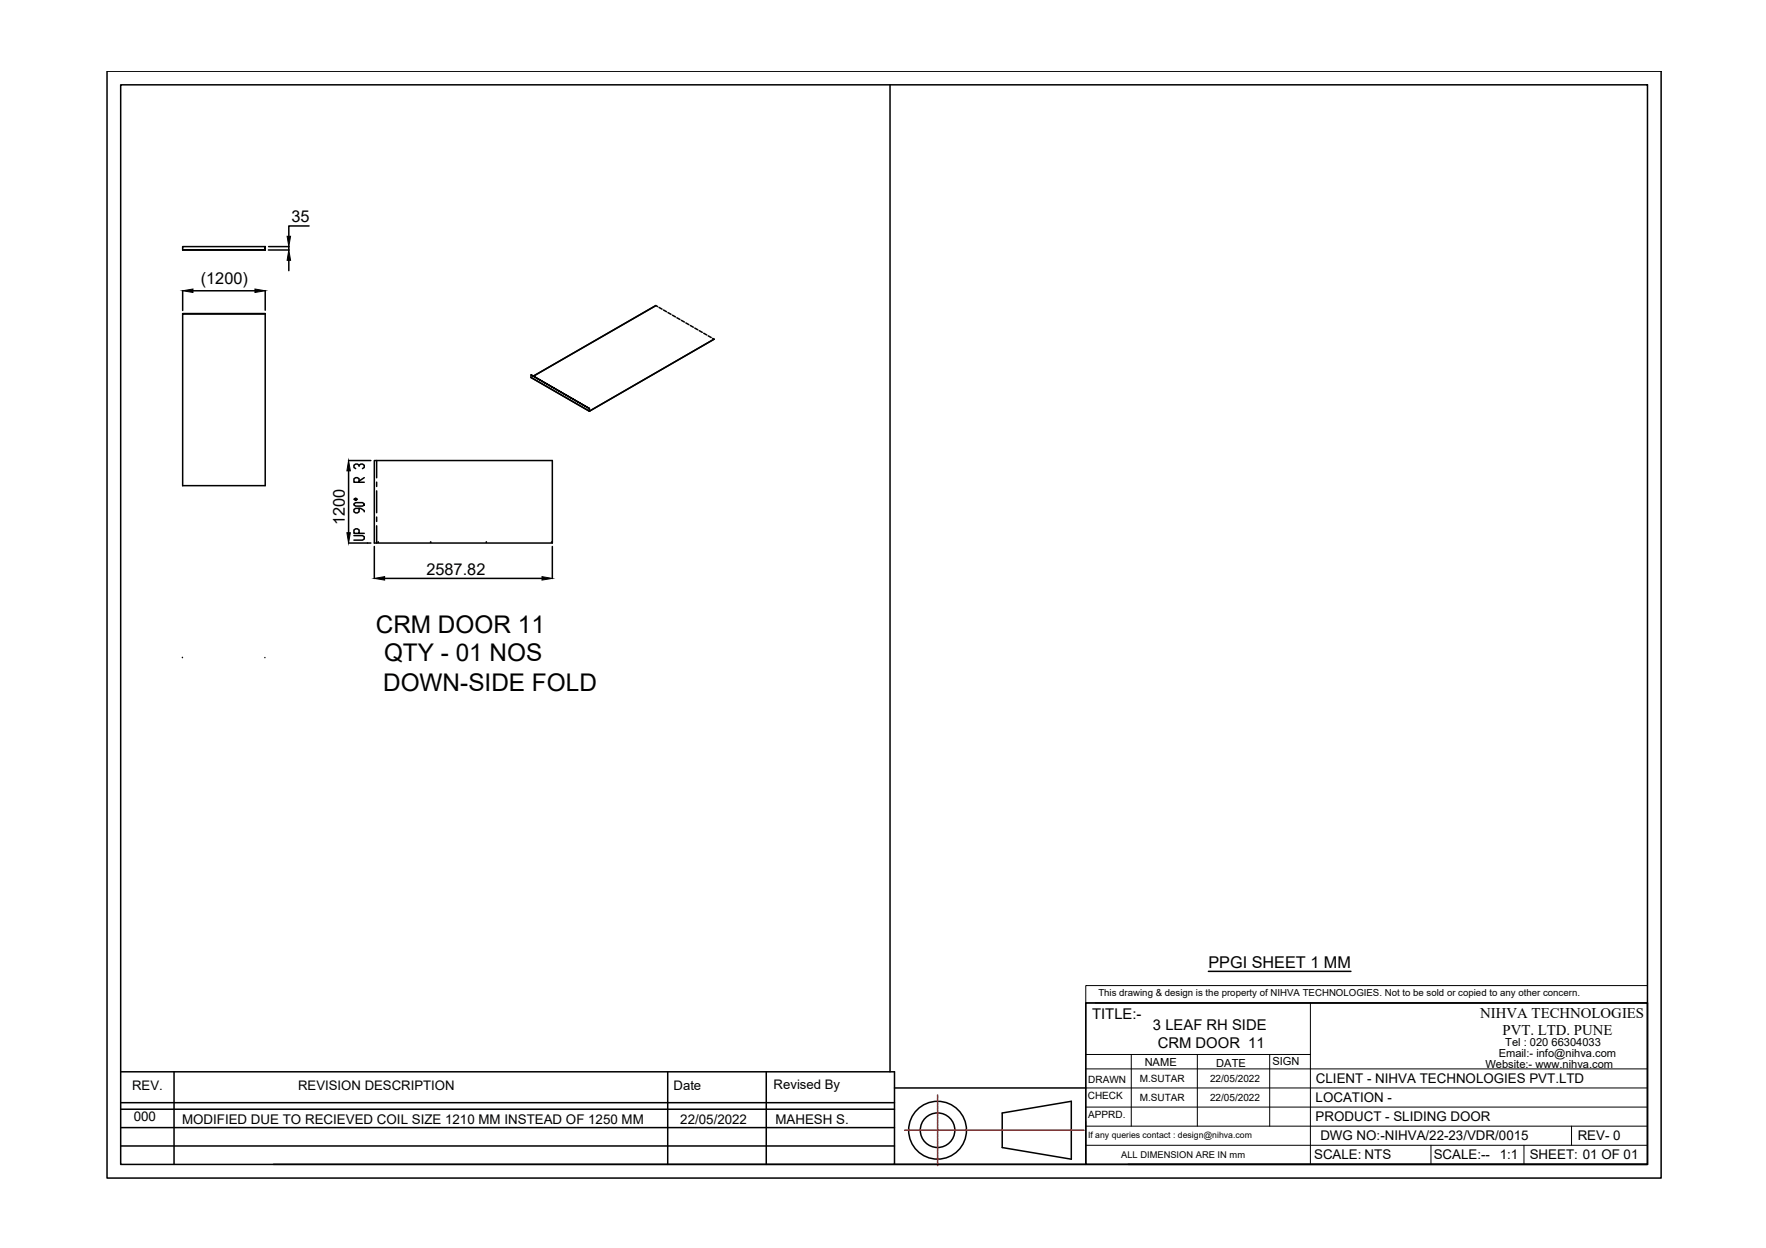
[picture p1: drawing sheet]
<svg xmlns="http://www.w3.org/2000/svg" width="297mm" height="210mm" viewBox="0 0 297 210" stroke-linecap="round" stroke-linejoin="round" font-family="sans-serif">
<!-- layer: 0 -->
<g fill="none" stroke="#000" stroke-width=".25">
<path d="M18 12h261.4v186.1h-261.4zM20.3 14.3h256.8v181.5h-256.8zM149.7 14.3v166M52 38h-3.4v1.7M30.7 41.5h13.9v.5h-13.9zM30.7 42h13.9M30.7 52.7h13.9v29h-13.9v-28.9h13.9zM30.7 48.9v3.3M32.5 48.9h10.4M44.6 41.5v.5zM44.6 48.9v3.3M45.1 42h3.5"/>
<path d="M45.2 41.5h3.4M48.6 41.5v.5M48.6 43.8v1.7M110.3 51.4l-20.6 11.8M110.6 51.6l-.3-.2-20.6 11.9M110.8 51.7l.6 .3M111.6 52.1l.5 .3M112.4 52.6l.5 .3M113.1 53l.5 .3M113.9 53.4l.5 .3M114.6 53.9l.5 .3M115.4 54.3l.5 .3"/>
<path d="M116.1 54.7l.5 .3M116.9 55.2l.5 .3M117.6 55.6l.5 .3M118.4 56l.5 .3M119.1 56.5l.5 .3M119.9 56.9l.2 .2M120.1 57.1l-21 12M58.6 77.5h3.8M58.6 79.2v10.4M60.4 78.4v-.2l-.3-.1h-.3l-.3 .1v.4l.3 .2M60.4 78.2l.3-.1h.3l.3 .1v.4l-.3 .2M63 77.5h29.9v13.8h-29.9z"/>
<path d="M63.4 77.5v2.9M89.3 63.5l9.8 5.7M89.3 63l9.8 5.7zM89.3 63v.5l9.8 5.6v-.4M99.1 68.7v.4M58.6 91.3h3.8M59.5 90.1h1.5l.3 .2v.4l-.3 .1h-1.5M59.5 84.7l.3-.2h1.2l.3 .2v.2l-.3 .2h-1.2l-.3-.2zM59.5 84l.3-.2 .3 .2-.3 .2zM60.4 89.7v-.6l-.3-.2h-.3l-.3 .2v.6h1.8M60.4 85.5v.6l-.3 .2h-.3l-.3-.2v-.4l.3-.2h.9l.6 .4v.2M60.4 81.1v-.6l-.3-.2h-.3l-.3 .2v.6h1.8"/>
<path d="M61.3 80.3l-.9 .6M63 91.9v5.4M63.4 81.1v.7M63.4 82.6v3.6M63.4 87v.7M63.4 88.4v2.9M64.7 97.3h26.5M92.9 91.9v5.4M30.7 110.6h.1M44.6 110.6h.1M182.6 168.7h94.5v27.1h-94.5zM203.3 163.4h23.9"/>
<path d="M20.3 180.3h130.2v15.5h-104.5M20.3 192.7h130.2M20.3 185.5h130.2M20.3 189.7h130.2M20.3 186.6h130.2M29.3 180.3v15.5M112.3 180.3v15.5M128.9 180.3v15.5M150.5 195.8h32.1M150.5 183h32.1M168.6 187.2l11.6-2v9.8l-11.6-2zM189.8 195.8h87.3"/>
<circle cx="63.6" cy="91.2" r=".03"/>
<circle cx="72.4" cy="91.2" r=".03"/>
<circle cx="81.8" cy="91.2" r=".03"/>
<circle cx="92.8" cy="91.2" r=".03"/>
<circle cx="157.7" cy="190.1" r="4.9"/>
<circle cx="157.7" cy="190.1" r="2.91"/>
</g>
<g fill="none" stroke="#000" stroke-width=".17">
<path d="M182.6 165.8h94.5v2.9h-94.5zM182.6 179.8h94.5M182.6 168.7v27.1M182.6 177.4h37.8M184.2 168.7h92.9M190.3 177.4v12M201.4 177.4v12M213.6 177.4v12M220.4 168.7v27.1M182.6 189.4h94.5M182.6 186.2h94.5M182.6 183h94.5"/>
<path d="M182.6 192.6h94.5M240.7 192.6v3.2M256.3 192.6v3.2M264.3 189.4v3.2"/>
</g>
<g fill="none" stroke="#f00" stroke-width=".25">
<path d="M152.2 190.1h.2M152.5 190.1h.1M152.7 190.1h.3M153.1 190.1h.1M153.2 190.1h.4M153.7 190.1h.1M153.8 190.1h.4M154.3 190.1h.1M154.4 190.1h.4M154.9 190.1h.1M155 190.1h.4M155.4 190.1h.1"/>
<path d="M155.6 190.1h.4M156 190.1h.1M156.2 190.1h.3M156.6 190.1h.1M156.8 190.1h.3M157.2 190.1h.1M157.4 190.1h.3M157.7 184.2v.2M157.7 184.5v.1M157.7 184.6v.4M157.7 185.1h.1M157.7 185.2v.4"/>
<path d="M157.7 185.7h.1M157.7 185.8v.4M157.7 186.2v.1M157.7 186.4v.4M157.7 186.8v.1M157.7 187v.3M157.7 187.4v.1M157.7 187.6v.3M157.7 188v.1M157.7 188.2v.3M157.7 188.6v.1M157.7 188.7v.4"/>
<path d="M157.7 189.2v.1M157.7 189.3v.4M157.7 189.8h.1M157.7 189.9v.4M157.7 190.4h.1M157.7 190.5v.4M157.7 190.9v.1M157.7 191.1v.4M157.7 191.5v.1M157.7 191.7v.3M157.7 192.1v.1M157.7 192.3v.3"/>
<path d="M157.7 192.7v.1M157.7 192.8v.4M157.7 193.3v.1M157.7 193.4v.4M157.7 193.9v.1M157.7 194v.4M157.7 194.5h.1M157.7 194.6v.4M157.7 195.1h.1M157.7 195.2v.4M157.7 195.6v.1M157.7 195.8v.2"/>
<path d="M157.8 190.1h.1M157.9 190.1h.4M158.4 190.1h.1M158.5 190.1h.4M159 190.1h.1M159.1 190.1h.4M159.6 190.1h.1M159.7 190.1h.4M160.1 190.1h.1M160.3 190.1h.4M160.7 190.1h.1M160.9 190.1h.3"/>
<path d="M161.3 190.1h.1M161.5 190.1h.3M161.9 190.1h.1M162.1 190.1h.3M162.5 190.1h.1M162.6 190.1h.4M163.1 190.1h.1M163.2 190.1h.4M163.7 190.1h.1M163.8 190.1h.4M164.3 190.1h.1M164.4 190.1h.4"/>
<path d="M164.8 190.1h.1M165 190.1h.4M165.4 190.1h.1M165.6 190.1h.4M166 190.1h.1M166.2 190.1h.3M166.6 190.1h.1M166.8 190.1h.3M167.2 190.1h.1M167.3 190.1h.4M167.8 190.1h.1M167.9 190.1h.4"/>
<path d="M168.4 190.1h.1M168.5 190.1h.4M169 190.1h.1M169.1 190.1h.4M169.6 190.1h.1M169.7 190.1h.4M170.1 190.1h.1M170.3 190.1h.4M170.7 190.1h.1M170.9 190.1h.3M171.3 190.1h.1M171.5 190.1h.3"/>
<path d="M171.9 190.1h.1M172.1 190.1h.3M172.5 190.1h.1M172.6 190.1h.4M173.1 190.1h.1M173.2 190.1h.4M173.7 190.1h.1M173.8 190.1h.4M174.3 190.1h.1M174.4 190.1h.4M174.8 190.1h.1M175 190.1h.4"/>
<path d="M175.4 190.1h.1M175.6 190.1h.3M176 190.1h.1M176.2 190.1h.3M176.6 190.1h.1M176.8 190.1h.3M177.2 190.1h.1M177.3 190.1h.4M177.8 190.1h.1M177.9 190.1h.4M178.4 190.1h.1M178.5 190.1h.4"/>
<path d="M179 190.1h.1M179.1 190.1h.4M179.5 190.1h.1M179.7 190.1h.4M180.1 190.1h.1M180.3 190.1h.3M180.7 190.1h.1M180.9 190.1h.3M181.3 190.1h.1M181.5 190.1h.3M181.9 190.1h.1M182 190.1h.3"/>
</g>
<path d="M48.3 39.7h.6l-.3 1.8zM30.7 48.9l1.8-.3v.6zM42.9 48.6l1.7 .3-1.7 .3zM48.6 42l.3 1.8h-.6zM58.6 77.5l.3 1.7h-.6zM58.3 89.6h.6l-.3 1.7zM63 97.3l1.7-.3v.6zM91.2 97l1.7 .3-1.7 .3z" fill="#000" stroke="#000" stroke-width=".17"/>
<g font-size="4.1">
<text x="63.2" y="106.4">CRM DOOR 11</text>
<text x="64.6" y="111.2">QTY - 01 NOS</text>
<text x="64.4" y="116.2">DOWN-SIDE FOLD</text>
</g>
<g font-size="2.7">
<text x="49" y="37.4">35</text>
<text x="33.8" y="47.7">(1200)</text>
<text x="58" y="88.3" transform="rotate(-90 58 88.3)">1200</text>
<text x="71.7" y="96.7">2587.82</text>
<text x="203.3" y="162.8">PPGI SHEET 1 MM</text>
</g>
<g font-size="2.5">
<text x="183.7" y="171.4">TITLE:-</text>
<text x="193.9" y="173.2">3 LEAF RH SIDE</text>
<text x="249" y="171.3">NIHVA TECHNOLOGIES</text>
<text x="194.7" y="176.2">CRM DOOR 11</text>
<text x="252.7" y="174.1">PVT. LTD. PUNE</text>
</g>
<g font-size="2.2">
<text x="22.2" y="183.4">REV.</text>
<text x="50.1" y="183.4">REVISION DESCRIPTION</text>
<text x="113.3" y="183.4">Date</text>
<text x="130.1" y="183.2">Revised By</text>
<text x="221.3" y="185.4">LOCATION -</text>
<text x="221.3" y="182.2">CLIENT - NIHVA TECHNOLOGIES PVT.LTD</text>
<text x="22.5" y="188.6">000</text>
<text x="30.6" y="189">MODIFIED DUE TO RECIEVED COIL SIZE 1210 MM INSTEAD OF 1250 MM</text>
<text x="114.4" y="189">22/05/2022</text>
<text x="130.4" y="189.1">MAHESH S.</text>
<text x="221.3" y="188.6">PRODUCT - SLIDING DOOR</text>
<text x="222.1" y="191.8">DWG NO:-NIHVA/22-23/VDR/0015</text>
<text x="265.4" y="191.8">REV- 0</text>
<text x="221" y="195">SCALE: NTS</text>
<text x="241.1" y="195">SCALE:--</text>
<text x="252.2" y="195">1:1</text>
<text x="257.3" y="195">SHEET: 01 OF 01</text>
</g>
<g font-size="1.9">
<text x="192.5" y="179.3">NAME</text>
<text x="204.6" y="179.4">DATE</text>
<text x="214" y="179.2">SIGN</text>
<text x="249.8" y="179.6">Website:- www.nihva.com</text>
<text x="252.1" y="177.8">Email:- info@nihva.com</text>
<text x="253.2" y="176">Tel : 020 66304033</text>
</g>
<g font-size="1.7">
<text x="183" y="184.9">CHECK</text>
<text x="183" y="182.1">DRAWN</text>
<text x="191.7" y="185.2">M.SUTAR</text>
<text x="191.7" y="182">M.SUTAR</text>
<text x="203.5" y="182">22/05/2022</text>
<text x="203.5" y="185.2">22/05/2022</text>
<text x="183" y="188.1">APPRD.</text>
</g>
<g font-size="1.6">
<text x="184.7" y="167.6">This drawing &amp; design is the property of NIHVA TECHNOLOGIES. Not to be sold or copied to any other concern.</text>
<text x="188.6" y="194.8">ALL DIMENSION ARE IN mm</text>
</g>
<text font-size="1.5" x="183" y="191.4">If any queries contact : design@nihva.com</text>
</svg>
